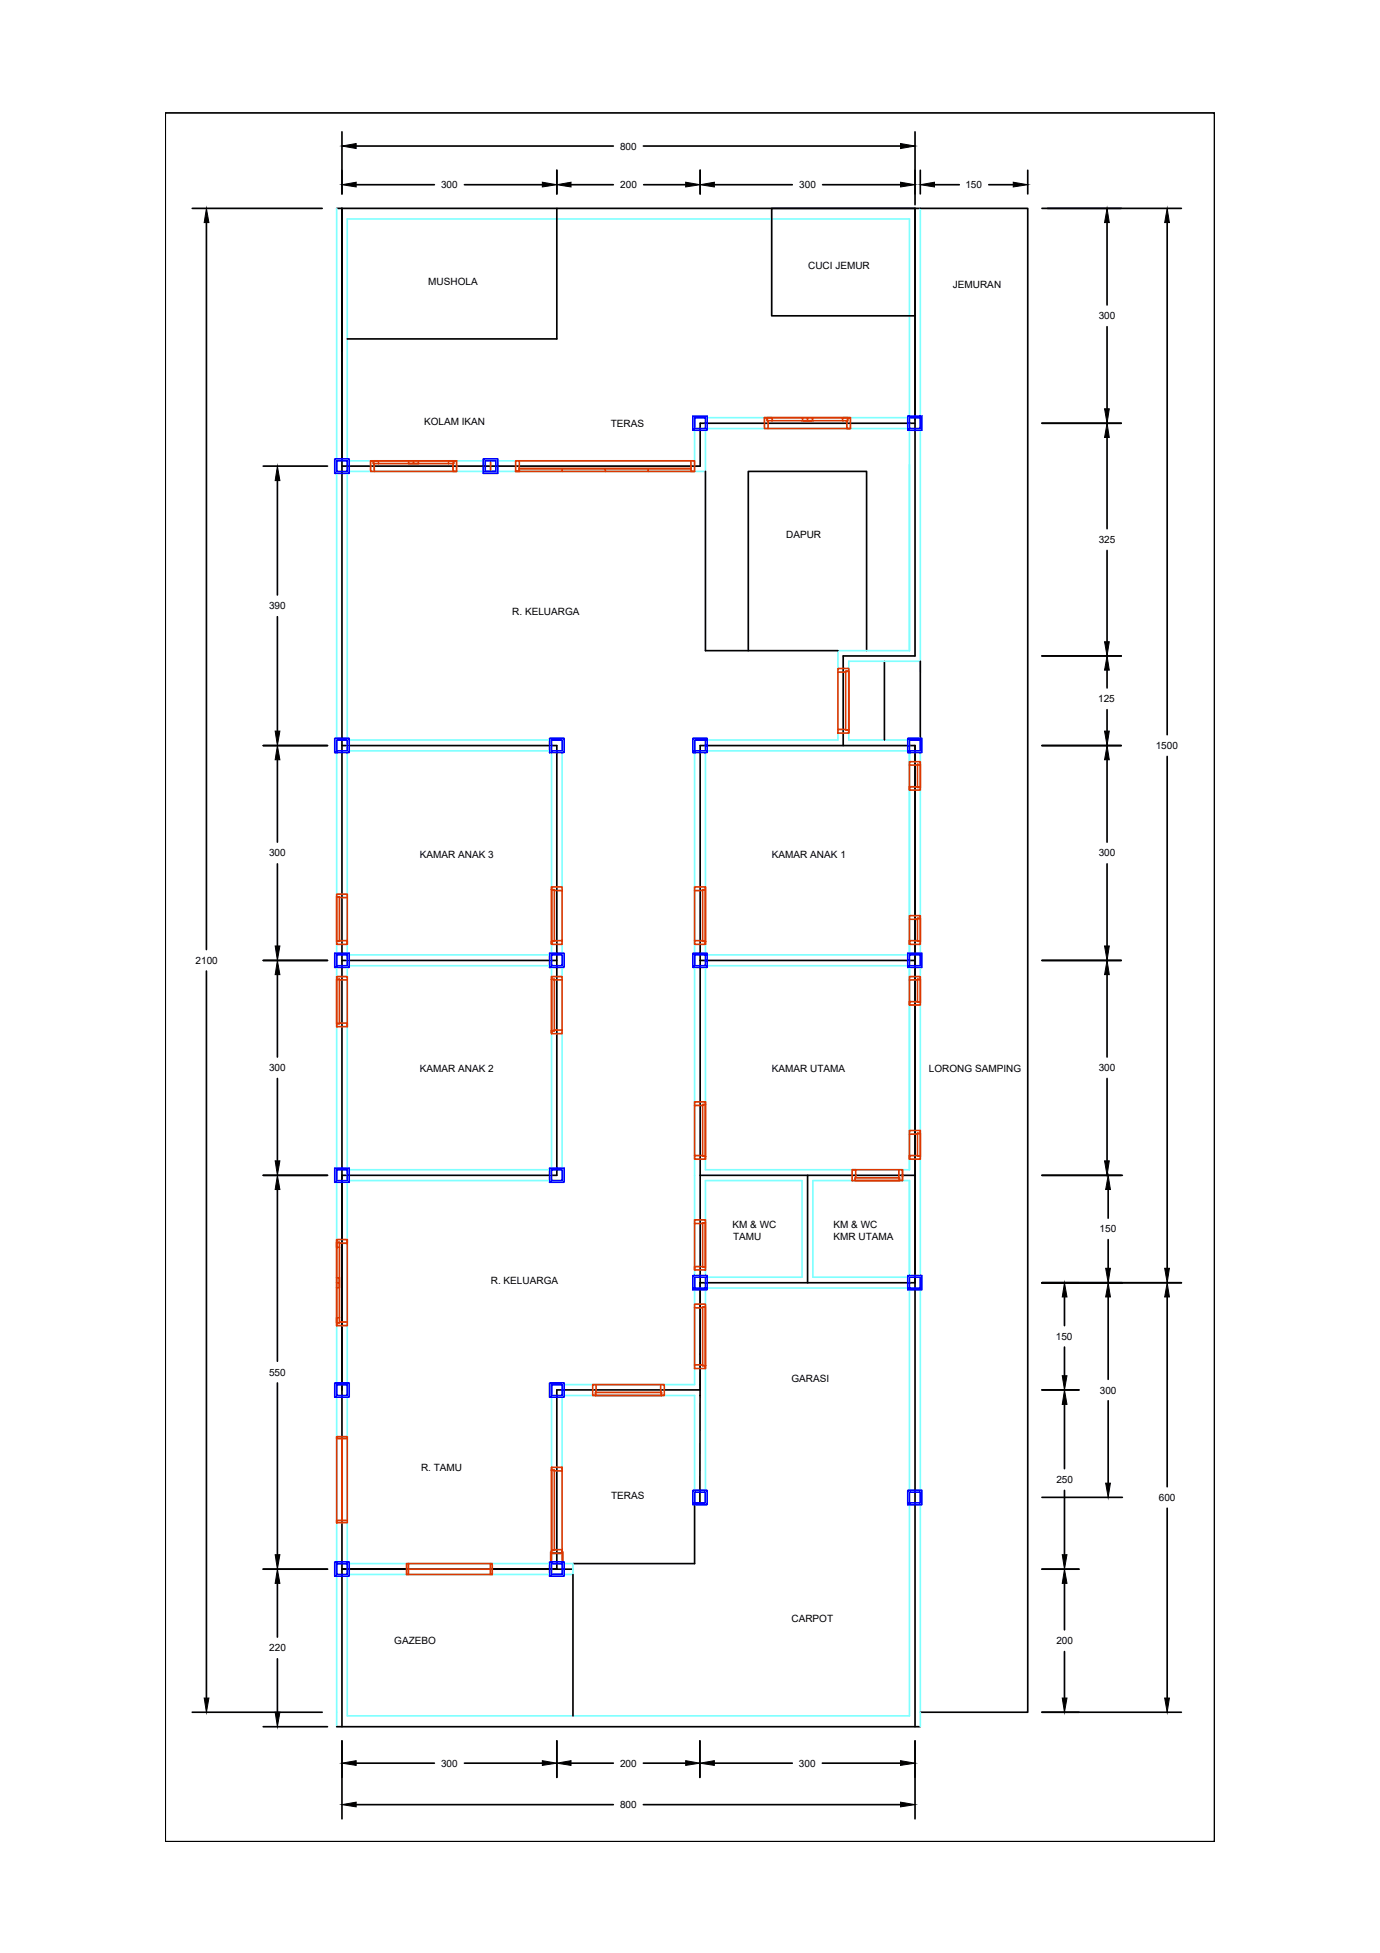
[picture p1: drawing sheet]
<svg xmlns="http://www.w3.org/2000/svg" width="210mm" height="297mm" viewBox="0 0 210 297" stroke-linecap="round" stroke-linejoin="round" font-family="sans-serif">
<!-- layer: DINDING -->
<path d="M51.2 31.7v230.9M52.8 33.3h85.5v30.2h-32.7v6.6h-52.8zM140 31.7v70.5M52.8 71.7h54.5v-6.5h31v33.8h-10.8v13.6h-21.9v98h-21.7v27.2h-31.1v-58.2h32.7v-67h-32.7zM52.8 114.2h31.1v31h-31.1zM107.3 114.2h31v31h-31zM140 100.6h-10.9v12h10.9v150M52.8 146.9h31.1v31h-31.1zM107.3 146.9h31v31h-31zM107.3 179.6h14.7v14.7h-14.7zM123.6 179.6h14.7v14.7h-14.7zM52.8 239.5h34.4v-1.7h-1.7v-25.6h20.1v16.4h1.7v-32.7h31v65.1h-85.5z" fill="none" stroke="#7fffff" stroke-width=".25"/>
<!-- layer: AS -->
<g fill="none" stroke="#000" stroke-width=".25">
<path d="M25.1 17.2h159.6v262.9h-159.6zM29.2 31.7h19.8M31.4 33.9v110.5M51.2 31.7h105.1v228.7h-16.3M52 20.1v9.4M52 31.7v230.9M54.2 22.2h39.1M54.2 28.1h11.9M70.6 28.1h11.9M84.7 25.9v3.6M84.7 31.7v19.8h-31.9M86.9 28.1h6.4"/>
<path d="M97.9 22.2h39.1M97.9 28.1h6.4M106.5 25.9v3.6M108.7 28.1h11.8M125.1 28.1h11.9M139.2 20.1v11M140 25.9v3.6M142.1 28.1h3.8M150.4 28.1h3.7M156.3 25.9v3.6M158.5 31.7h21.2M168.4 33.9v12.5"/>
<path d="M177.5 33.9v77.8M139.2 48h-21.8v-16.3h21.8v68.1h-10.9v13.6M168.4 49.7v12.5M40 70.9h9.8M42.2 73.1v17.4M107.3 71.7v27.3h20.2M139.2 64.4h-32.7v6.5h-54.5M158.5 64.4h12M168.4 66.5v13.9M42.2 93.8v17.4M113.8 99v-27.3h18v27.3M158.5 99.8h12"/>
<path d="M168.4 83.7v13.9M40 113.4h9.8M42.2 115.6v12.5M52 113.4h32.7v65.4h-32.7M134.5 100.6v12M140 100.6v12M158.5 113.4h12M168.4 101.9v2.7M168.4 107.9v3.3M168.4 115.6v12.5M177.5 115v77.9M42.2 131.4v12.5"/>
<path d="M168.4 131.4v12.5M31.4 147.7v110.6M40 146.1h9.8M42.2 148.2v12.6M52 146.1h32.7M106.5 146.1h32.7M158.5 146.1h12M168.4 148.2v12.6M40 178.8h9.8M42.2 164v12.6M106.5 178.8h32.7M122.8 178.8v16.3"/>
<path d="M158.5 178.8h12.2M168.4 164v12.6M42.2 180.9v26.1M139.2 195.1h-32.7v16.3h-21.8v27.3h-32.7h35.2M158.5 195.1h21.2M161.9 197.3v4.3M168.6 180.9v4.4M168.6 188.5v4.4M168.6 197.3v12.5M177.5 197.3v28.8M42.2 210.3v26.2M106.5 210.6h.1"/>
<path d="M106.5 212.2h.1M158.5 211.4h5.6M161.9 204.9v4.3M161.9 213.6v9.8M168.6 213v12.6M40 238.7h9.8M83.9 236.2h1.6M87.2 239.5v21.5M105.6 228.6v9.2h-18.4M106.5 228.6v-115.2h32.7v149.2M158.5 238.7h5.6M158.5 227.7h12.2"/>
<path d="M161.9 226.7v9.8M177.5 229.4v28.9M42.2 240.8v8.2M42.2 252.3v8.1M161.9 240.8v7.1M161.9 251.2v7.1M29.2 260.4h19.8M40 262.6h9.8M51.2 262.6h88.8M52 264.8v11.8M54.2 268.2h11.9M54.2 274.5h39.1"/>
<path d="M70.6 268.2h11.9M84.7 264.8v5.5M86.9 268.2h6.4M97.9 268.2h6.4M97.9 274.5h39.1M106.5 264.8v5.5M108.7 268.2h11.8M125.1 268.2h11.9M139.2 264.8v11.8M158.5 260.4h21.2"/>
</g>
<g fill="#000" stroke="#000" stroke-width=".15">
<path d="M31.4 31.7l.4 2.2h-.7zM52 22.2l2.2-.4v.8zM52 28.1l2.2-.4v.7zM82.5 27.7l2.2 .4-2.2 .3zM84.7 28.1l2.2-.4v.7zM104.3 27.7l2.2 .4-2.2 .3zM106.5 28.1l2.2-.4v.7zM137 21.8l2.2 .4-2.2 .4zM137 27.7l2.2 .4-2.2 .3zM140 28.1l2.1-.4v.7zM154.1 27.7l2.2 .4-2.2 .3zM168.4 31.7l.3 2.2h-.7z"/>
<path d="M177.5 31.7l.4 2.2h-.7zM42.2 70.9l.4 2.2h-.7zM168.4 64.4l.3 2.1h-.7zM168 62.2h.7l-.3 2.2zM168 97.6h.7l-.3 2.2zM41.9 111.2h.7l-.4 2.2zM42.2 113.4l.4 2.2h-.7zM168.4 113.4l.3 2.2h-.7zM168 111.2h.7l-.3 2.2zM168.4 99.8l.3 2.1h-.7zM41.9 143.9h.7l-.4 2.2zM42.2 146.1l.4 2.1h-.7z"/>
<path d="M168.4 146.1l.3 2.1h-.7zM168 143.9h.7l-.3 2.2zM41.9 176.6h.7l-.4 2.2zM168 176.6h.7l-.3 2.2zM42.2 178.8l.4 2.1h-.7zM161.9 195.1l.4 2.2h-.7zM168.2 192.9h.7l-.3 2.2zM168.6 178.8l.3 2.1h-.7zM168.6 195.1l.3 2.2h-.7zM177.5 195.1l.4 2.2h-.7zM177.2 192.9h.7l-.4 2.2zM161.9 211.4l.4 2.2h-.7z"/>
<path d="M161.6 209.2h.7l-.4 2.2zM41.9 236.5h.7l-.4 2.2zM161.6 236.5h.7l-.4 2.2zM168.2 225.6h.7l-.3 2.1zM31.1 258.3h.7l-.4 2.1zM42.2 238.7l.4 2.1h-.7zM161.6 258.3h.7l-.4 2.1zM161.9 238.7l.4 2.1h-.7zM177.2 258.3h.7l-.4 2.1zM41.9 260.4h.7l-.4 2.2zM52 268.2l2.2-.4v.7zM52 274.5l2.2-.4v.7z"/>
<path d="M82.5 267.8l2.2 .4-2.2 .3zM84.7 268.2l2.2-.4v.7zM104.3 267.8l2.2 .4-2.2 .3zM106.5 268.2l2.2-.4v.7zM137 267.8l2.2 .4-2.2 .3zM137 274.1l2.2 .4-2.2 .3z"/>
</g>
<!-- layer: KUSEN -->
<g fill="none" stroke="#dd3700" stroke-width=".25">
<path d="M56.4 70.1h13.1v1.6h-13.1zM56.4 70.1h.3M56.8 70.1h12.2v.4h-12.2zM57.6 70.5v-.4h-.8v.4h.1v1.2M62.1 70.1v.4h.8v-.4M63.7 70.1v.4h-.8M69 70.1l-.1 1.6h.6M69 70.1h-.8v.4M69.1 70.1h.4M74.6 70.1v1.6M79 70.1v1.6h-.6h27.2v-1.6h-27.2v1.6M79 71.3h13.1v.4"/>
<path d="M85.5 71.3v.4M92.1 71.3h13h-26.1v.4M98.6 71.3v.4M105.1 70.1v1.6h.5M116.3 63.5h13.1v1.7h-13.1zM116.3 63.5h.3M116.7 63.5h12.2v.5h-12.2zM117.5 64v-.5h-.8v.5h.1v1.2M122.1 63.5v.5h.7v-.5M123.6 63.5v.5h-.8M128.9 63.5v.5h-.1v1.2h.6M128.9 63.5h-.7v.5"/>
<path d="M129 63.5h.4M127.5 101.7h1.6v9.8h-1.6zM127.5 110.9l1.6 .1v.5M128.6 102.1h.5v8.9h-.5zM129.1 102.1h-.5v.1h-1.1M139.6 116.3h.4v3.4h-.4zM140 119.7h-1.7v.5h1.7v-4.3h-1.7v4.3M140 116.3l-1.7 .1M51.2 136h1.6v7.6h-1.6zM51.2 136.4l1.6 .1M51.2 136.4h.4v6.8h-.4zM83.9 134.9v.4h.4v.2h1.2"/>
<path d="M83.9 135.3h.4v7.9h-.4zM106.9 135.3h.4v7.9h-.4zM107.3 134.9v.4h-.4v.2h-1.3M139.6 139.7h.4v3.5h-.4zM140 139.7h-.4v.1h-1.3M51.2 143.2l1.6-.1v.5M51.2 148.5h1.6v7.7h-1.6zM51.2 155.7l1.6-.1v.6M51.2 149h1.6M51.2 149h.4v6.7h-.4zM83.9 148.5v.5h1.6M83.9 149h.4v7.8h-.4z"/>
<path d="M85.5 143.1l-1.6 .1v.4h1.6v-8.7h-1.6v8.7M85.5 156.7h-1.2v.1h-.4v.4h1.6v-8.7h-1.6v8.7M105.6 143.1l1.7 .1v.4h-1.7v-8.7h1.7v8.7M139.6 149h.4v3.4h-.4zM140 152.4l-1.7-.1v.6h1.7v-4.4h-1.7v4.4M140 149h-1.7M140 143.2l-1.7-.1v.5h1.7v-4.3h-1.7v4.3M105.6 175.8h1.7v.5h-1.7v-8.7h1.7v8.7M106.9 168h.4v7.8h-.4zM107.3 167.6v.4h-.4v.1h-1.3M129.6 177.9h7.7v1.7h-7.7zM129.6 177.9h.6l-.1 1.7"/>
<path d="M130.1 179.1h6.7v.5h-6.7zM136.7 177.9l.1 1.7M137.3 177.9v1.7M139.6 172.4h.4v3.4h-.4zM140 175.8h-1.7v.5h1.7v-4.4h-1.7v4.4M140 172.4h-.4v.1h-1.3M51.2 188.5h1.6v13.1h-1.6zM51.2 189h.4v12.2h-.4zM51.2 195.1h.4v.8h-.4M51.2 194.3h.4v.8M51.2 189v.7h.4M51.2 188.5v.4"/>
<path d="M52.8 188.5v.6h-1.2v-.1h-.4M105.6 198.4h1.7v9.7h-1.7zM105.6 185.5h1.7v7.7h-1.7zM106.9 198.8h.4v8.9h-.4zM106.9 186h.4v6.7h-.4zM107.3 198.8h-.4v.1h-1.3M107.3 192.7l-1.7-.1v.6M107.3 186l-1.7 .1M51.2 218.5h1.6v13.1h-1.6zM51.2 218.5v.3h1.6M51.2 201.3v.3M51.6 200.4h-.4v.8h.4v-.1h1.2"/>
<path d="M52 218.8v12.5M90.2 210.6h10.8v1.6h-10.8zM90.6 211.8h10v.4h-10zM90.7 210.6l-.1 1.6M100.5 210.6v1.2h.1v.4M105.6 207.6h1.3v.1h.4v.4M52.8 231.3h-1.6v.3M61.8 237.8h13.1v1.7h-13.1zM62.1 237.8v1.7h-.3M62.1 238.7h12.5M74.6 237.8v1.7h.3M83.8 236h.1v1.3h-.1z"/>
<path d="M83.9 223.2v.4h.4v.1h1.2v-.5M83.9 223.6h.4v12.2h-.4zM85.5 236v1.3h.1v-1.3h-.1v.2v-13h-1.6v13h1.6v-.5l-1.6 .1v.4"/>
</g>
<!-- layer: FOOTPLAT -->
<g fill="none" stroke="#00f" stroke-width=".25">
<path d="M50.9 69.8h2.2v2.2h-2.2zM51.2 70.1h1.6v1.6h-1.6zM73.5 69.8h2.2v2.2h-2.2zM73.8 70.1h1.6v1.6h-1.6zM105.4 63.3h2.2v2.1h-2.2zM105.6 63.5h1.7v1.7h-1.7zM138.1 63.3h2.1v2.1h-2.1zM138.3 63.5h1.7v1.7h-1.7zM50.9 112.3h2.2v2.2h-2.2zM51.2 112.6h1.6v1.6h-1.6zM83.6 112.3h2.2v2.2h-2.2zM83.9 112.6h1.6v1.6h-1.6z"/>
<path d="M105.4 112.3h2.2v2.2h-2.2zM105.6 112.6h1.7v1.6h-1.7zM138.1 112.3h2.1v2.2h-2.1zM138.3 112.6h1.7v1.6h-1.7zM50.9 145h2.2v2.1h-2.2zM51.2 145.2h1.6v1.7h-1.6zM83.6 145h2.2v2.1h-2.2zM83.9 145.2h1.6v1.7h-1.6zM105.4 145h2.2v2.1h-2.2zM105.6 145.2h1.7v1.7h-1.7zM138.1 145h2.1v2.1h-2.1zM138.3 145.2h1.7v1.7h-1.7z"/>
<path d="M50.9 177.7h2.2v2.1h-2.2zM51.2 177.9h1.6v1.7h-1.6zM83.6 177.7h2.2v2.1h-2.2zM83.9 177.9h1.6v1.7h-1.6zM105.4 194h2.2v2.2h-2.2zM105.6 194.3h1.7v1.6h-1.7zM138.1 194h2.1v2.2h-2.1zM138.3 194.3h1.7v1.6h-1.7zM50.9 210.3h2.2v2.2h-2.2zM51.2 210.6h1.6v1.6h-1.6zM83.6 210.3h2.2v2.2h-2.2zM83.9 210.6h1.6v1.6h-1.6z"/>
<path d="M50.9 237.6h2.2v2.1h-2.2zM51.2 237.8h1.6v1.7h-1.6zM83.6 237.6h2.2v2.1h-2.2zM83.9 237.8h1.6v1.7h-1.6zM105.4 226.7h2.2v2.1h-2.2zM105.6 226.9h1.7v1.7h-1.7zM138.1 226.7h2.1v2.1h-2.1zM138.3 226.9h1.7v1.7h-1.7z"/>
</g>
<g font-size="1.5">
<text x="94.3" y="22.8">800</text>
<text x="67.1" y="28.6">300</text>
<text x="94.3" y="28.6">200</text>
<text x="121.6" y="28.6">300</text>
<text x="146.8" y="28.6">150</text>
<text x="122.9" y="40.9">CUCI JEMUR</text>
<text x="65.1" y="43.4">MUSHOLA</text>
<text x="144.9" y="43.8">JEMURAN</text>
<text x="167.1" y="48.5">300</text>
<text x="64.5" y="64.7">KOLAM IKAN</text>
<text x="92.9" y="65">TERAS</text>
<text x="119.6" y="81.9">DAPUR</text>
<text x="167.1" y="82.6">325</text>
<text x="40.9" y="92.7">390</text>
<text x="77.9" y="93.5">R. KELUARGA</text>
<text x="167" y="106.8">125</text>
<text x="175.8" y="113.9">1500</text>
<text x="40.9" y="130.2">300</text>
<text x="63.9" y="130.5">KAMAR ANAK 3</text>
<text x="117.4" y="130.5">KAMAR ANAK 1</text>
<text x="167.1" y="130.2">300</text>
<text x="29.7" y="146.6">2100</text>
<text x="40.9" y="162.9">300</text>
<text x="63.9" y="163">KAMAR ANAK 2</text>
<text x="117.4" y="163">KAMAR UTAMA</text>
<text x="141.3" y="163">LORONG SAMPING</text>
<text x="167.1" y="162.9">300</text>
<text x="111.4" y="186.7">KM &amp; WC</text>
<text x="111.5" y="188.5">TAMU</text>
<text x="126.8" y="186.7">KM &amp; WC</text>
<text x="126.8" y="188.5">KMR UTAMA</text>
<text x="167.2" y="187.4">150</text>
<text x="74.7" y="195.2">R. KELUARGA</text>
<text x="160.6" y="203.8">150</text>
<text x="40.9" y="209.2">550</text>
<text x="120.4" y="210.1">GARASI</text>
<text x="167.3" y="211.9">300</text>
<text x="64" y="223.7">R. TAMU</text>
<text x="92.9" y="228">TERAS</text>
<text x="160.7" y="225.6">250</text>
<text x="176.3" y="228.3">600</text>
<text x="41" y="251.1">220</text>
<text x="60" y="250">GAZEBO</text>
<text x="120.4" y="246.7">CARPOT</text>
<text x="160.7" y="250.1">200</text>
<text x="67.1" y="268.7">300</text>
<text x="94.3" y="268.7">200</text>
<text x="121.5" y="268.7">300</text>
<text x="94.3" y="275">800</text>
</g>
</svg>
